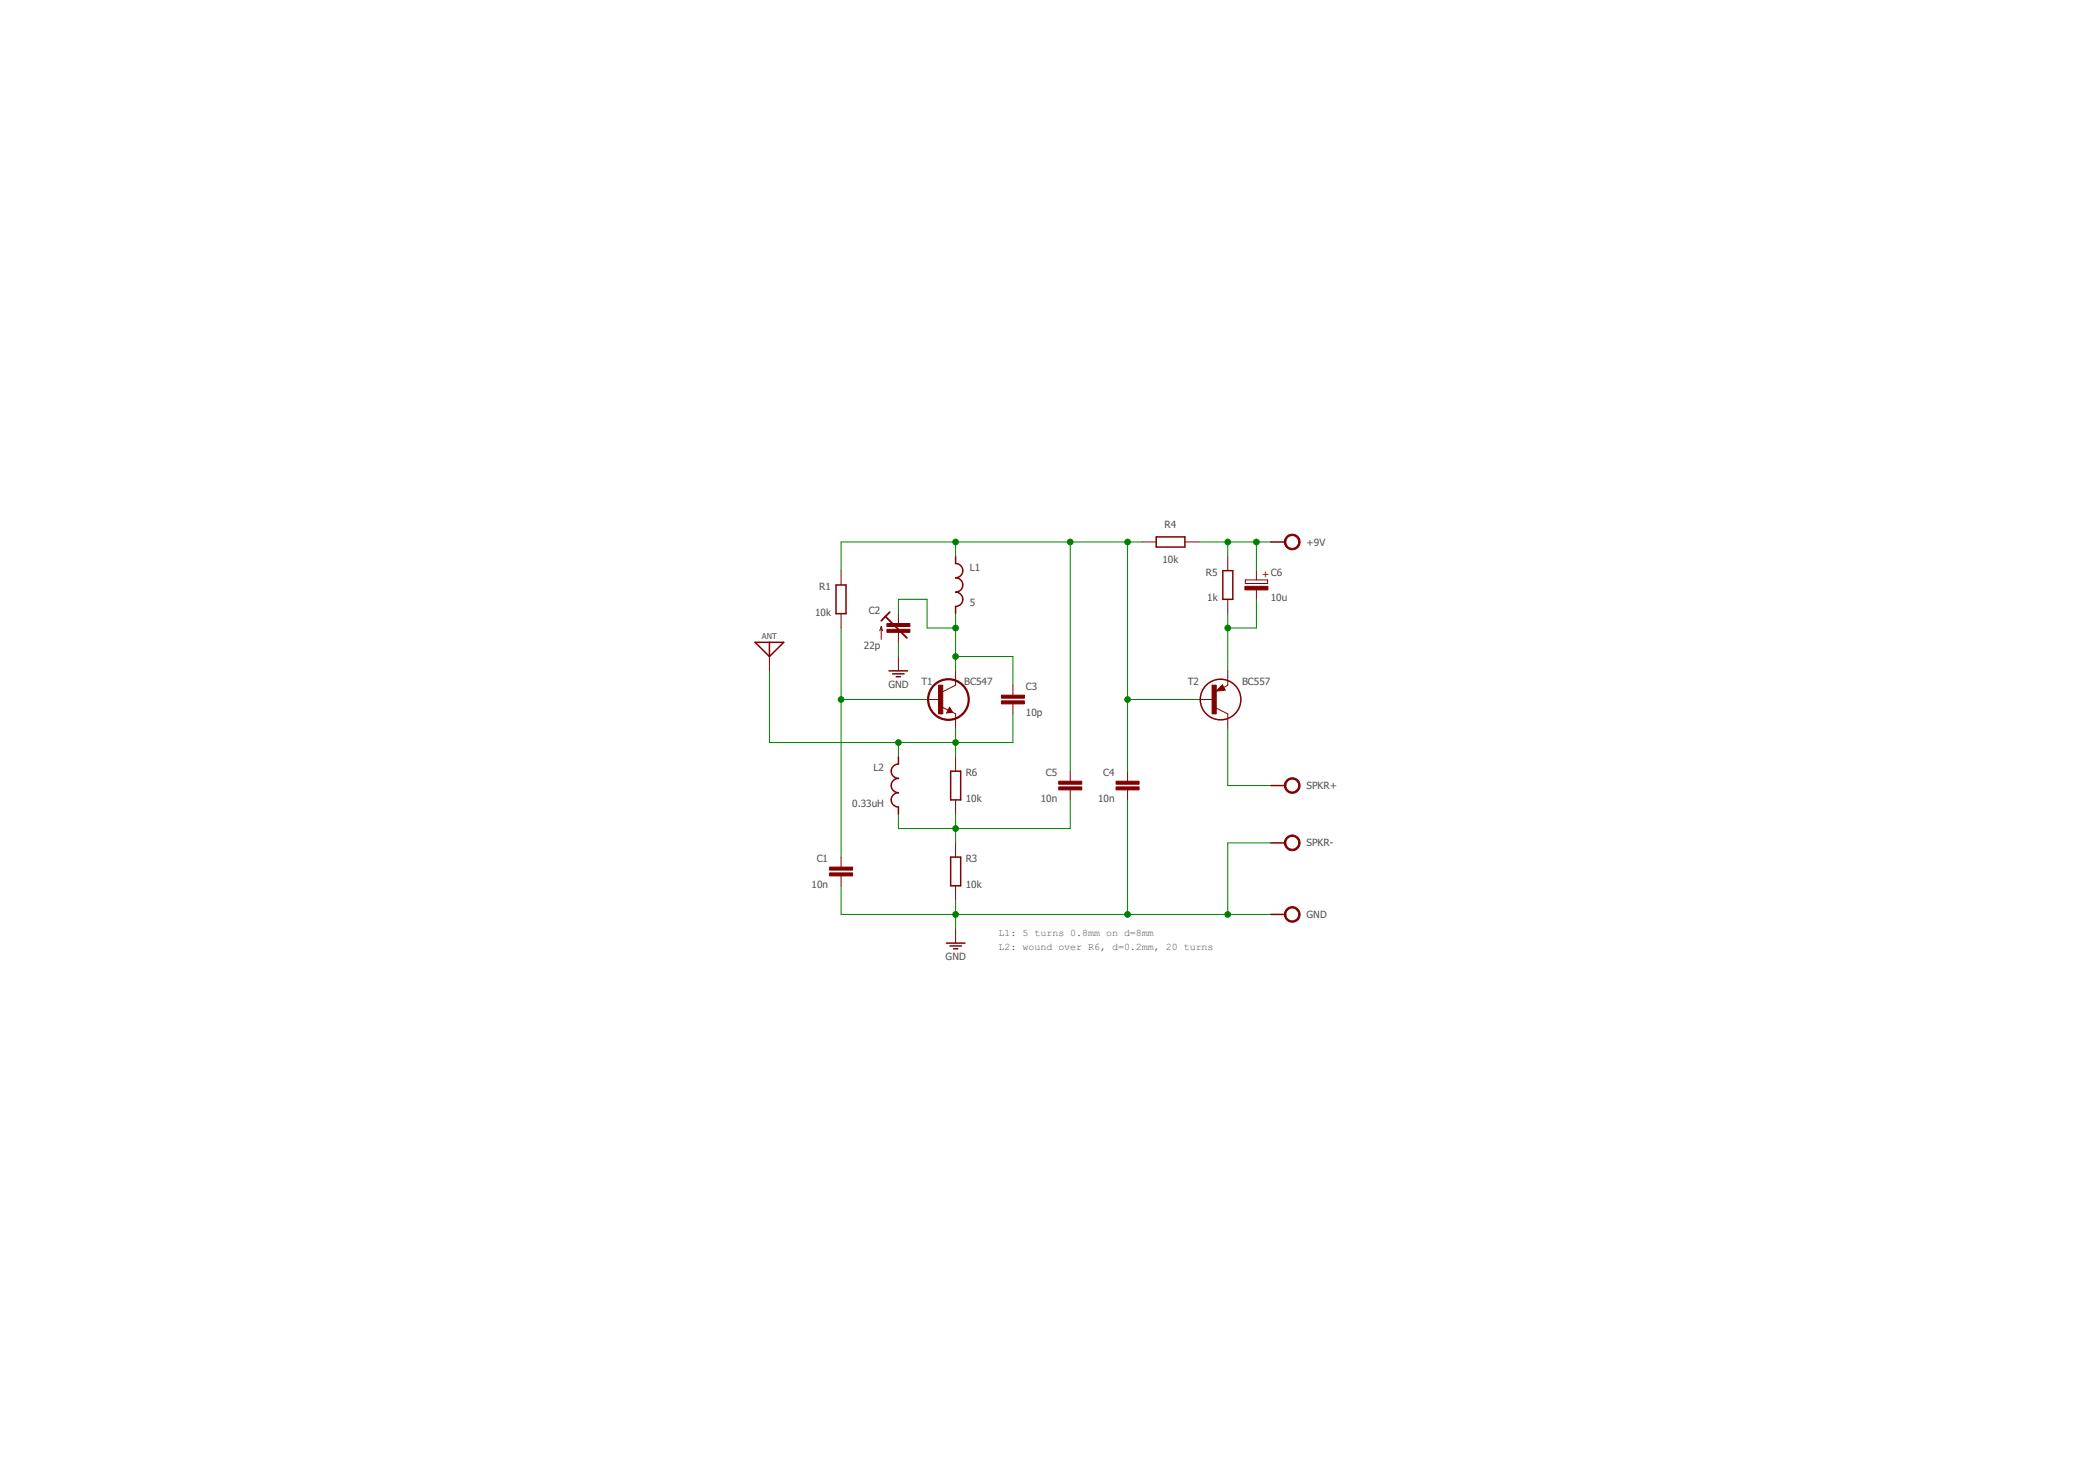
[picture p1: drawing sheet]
<svg xmlns="http://www.w3.org/2000/svg" width="297mm" height="210mm" viewBox="0 0 297 210" stroke-linecap="round" stroke-linejoin="round" font-family="sans-serif">
<g fill="none" stroke="#800000" stroke-width=".14">
<path d="M161.9 76.8h2M168 76.8h2M174.1 78.8v2.1M109.1 93v2.1M119.3 80.9v2M119.3 87v2M124.9 88.8v1.8M124.9 88.8l-.2 .6M124.9 88.8l.2 .6M127.4 87v1.4M127.4 89.6v1.4M127.4 93v2.1"/>
<path d="M131.4 99.1h2.1M135.5 95.1v2l-2 1M143.6 97.1v1.4M143.6 99.8v1.4M170 99.1h2M173.3 97.1l.4 .7-1.2 .2zM174.1 84.9v2.1M174.1 95.1v2l-.6 .4M176.6 82.2h3.1v.5h-3.1zM178.1 80.9v1.3M178.1 83.5v1.4M133.7 100.3l1.3 .6"/>
<path d="M134.6 100.2l.4 .7-.8 .1zM135 100.9l.5 .3v2M135.5 107.3v2M135.5 113.4v2M135.5 119.5v2M151.7 109.3v1.4M151.7 112v1.4M159.9 109.3v1.4M159.9 112v1.4M172.5 100.4l1.6 .8v2M119.3 121.5v1.4M119.3 124.1v1.4"/>
<path d="M135.5 125.5v2.1M135.5 131.6v2.1"/>
</g>
<g fill="#800000" stroke="#800000" stroke-width=".14">
<path d="M117.6 123.7h3.3v.4h-3.3z"/>
<path d="M117.6 122.9h3.3v.4h-3.3z"/>
<path d="M133.1 97.1h.6v4.1h-.6z"/>
<path d="M142 99.3h3.2v.5h-3.2z"/>
<path d="M142 98.5h3.2v.5h-3.2z"/>
<path d="M158.2 111.5h3.3v.5h-3.3z"/>
<path d="M158.2 110.7h3.3v.4h-3.3z"/>
<path d="M150.1 111.5h3.3v.5h-3.3z"/>
<path d="M150.1 110.7h3.3v.4h-3.3z"/>
<path d="M176.5 83.1h3.3v.5h-3.3z"/>
<path d="M171.9 97.1h.5v4.1h-.5z"/>
<path d="M125.8 89.2h3.2v.4h-3.2z"/>
<path d="M125.8 88.4h3.2v.4h-3.2z"/>
</g>
<g fill="none" stroke="#800000" stroke-width=".21">
<path d="M135.5 78.8v1.1a1.02 1.02 0 0 1 1 1 1.02 1.02 0 0 1-1 1 1.02 1.02 0 0 1 1 1 1.02 1.02 0 0 1-1 1 1.02 1.02 0 0 1 1 1 1.02 1.02 0 0 1-1 1.1v1M163.9 76.1h4.1v1.4h-4.1zM180.2 76.8h2M107.1 91h4l-2 2zM109.1 91v2M118.5 82.9h1.5v4.1h-1.5zM126 95.1h2.7M126.6 95.5h1.6M127.1 95.9h.6M173.3 97.6h-.3l.3-.2 .2 .3-.8 .1 .6-.6 .3 .5M173.4 80.9h1.4v4h-1.4zM127.4 107.3v1a1.02 1.02 0 0 0-1 1 1.02 1.02 0 0 0 1 1 1.02 1.02 0 0 0-1 1 1.02 1.02 0 0 0 1 1.1 1.02 1.02 0 0 0-1 1 1.02 1.02 0 0 0 1 1v1"/>
<path d="M134.6 100.4l-.2 .5h.3l-.1-.3M134.8 109.3h1.4v4.1h-1.4zM180.2 111.3h2M180.2 119.5h2M134.2 133.7h2.6M134.7 134.1h1.6M134.8 121.5h1.4v4h-1.4zM135.2 134.5h.6M180.2 129.6h2"/>
<circle cx="173.1" cy="99.1" r="2.88"/>
</g>
<path d="M125.5 87.4l3.1 3M125.5 87.4l-.6 .6M126.2 86.8l-.7 .6M134.6 100.4l.3 .5h-.5" fill="none" stroke="#800000" stroke-width=".25"/>
<circle cx="134.5" cy="99.1" r="2.88" fill="none" stroke="#800000" stroke-width=".32"/>
<g fill="#800000" stroke="#800000" stroke-width=".14">
<path d="M182.5 128.8a1.12 1.12 0 0 1 1.7 .3 1.12 1.12 0 0 1-.7 1.6 1.12 1.12 0 0 1-1.4-1.1h.2a.91 .91 0 0 1 1.3-.9 .91 .91 0 0 1 .2 1.6 .91 .91 0 0 1-1.4-.4l-.1-.3h-.2v-.3z" fill-rule="evenodd"/>
<path d="M182.5 76a1.12 1.12 0 0 1 1.7 .3 1.12 1.12 0 0 1-.7 1.6 1.12 1.12 0 0 1-1.4-1.1h.2a.91 .91 0 0 1 1.3-.8 .91 .91 0 0 1 .2 1.5 .91 .91 0 0 1-1.4-.4l-.1-.3h-.2v-.3z" fill-rule="evenodd"/>
<path d="M182.5 110.5a1.12 1.12 0 0 1 1.7 .4 1.12 1.12 0 0 1-.7 1.5 1.12 1.12 0 0 1-1.4-1.1h.2a.91 .91 0 0 1 1.3-.8 .91 .91 0 0 1 .2 1.5 .91 .91 0 0 1-1.4-.4l-.1-.3h-.2v-.3z" fill-rule="evenodd"/>
<path d="M182.5 118.6a1.12 1.12 0 0 1 1.7 .4 1.12 1.12 0 0 1-.7 1.6 1.12 1.12 0 0 1-1.4-1.1h.2a.92 .92 0 0 1 1.3-.9 .92 .92 0 0 1 .2 1.5 .92 .92 0 0 1-1.4-.4l-.1-.2h-.2v-.4z" fill-rule="evenodd"/>
</g>
<g fill="none" stroke="#008000" stroke-width=".14">
<path d="M135.5 76.8v2M151.7 76.8v32.5M159.9 76.8v32.5M161.9 76.8h-42.6v4.1M170 76.8h10.2M174.1 76.8v2M178.1 76.8v4.1M109.1 95.1v10.1h34.5v-4M119.3 89v32.5M119.3 99.1h12.1M127.4 87v-2.1h4v4.1h4.1M127.4 91v2"/>
<path d="M135.5 87v8.1M135.5 93h8.1v4.1M159.9 99.1h10.1M174.1 87v8.1M178.1 84.9v4.1h-4M127.4 105.2v2.1M135.5 103.2v4.1M135.5 115.4v4.1M151.7 113.4v4h-24.3v-2M159.9 113.4v16.2M174.1 103.2v8.1h6.1M180.2 119.5h-6.1v10.1"/>
<path d="M119.3 125.5v4.1h60.9M135.5 127.6v4"/>
</g>
<g fill="#008000" stroke="#008000" stroke-width=".14">
<circle cx="119.3" cy="99.1" r=".4"/>
<circle cx="135.5" cy="117.4" r=".4"/>
<circle cx="135.5" cy="105.2" r=".4"/>
<circle cx="127.4" cy="105.2" r=".4"/>
<circle cx="135.5" cy="129.6" r=".4"/>
<circle cx="159.9" cy="129.6" r=".4"/>
<circle cx="174.1" cy="129.6" r=".4"/>
<circle cx="174.1" cy="76.8" r=".4"/>
<circle cx="178.1" cy="76.8" r=".4"/>
<circle cx="159.9" cy="76.8" r=".4"/>
<circle cx="151.7" cy="76.8" r=".4"/>
<circle cx="159.9" cy="99.1" r=".4"/>
<circle cx="135.5" cy="76.8" r=".4"/>
<circle cx="174.1" cy="89" r=".4"/>
<circle cx="135.5" cy="93" r=".4"/>
<circle cx="135.5" cy="89" r=".4"/>
</g>
<g font-size="1.4" fill="#505050">
<text x="165.1" y="74.8">R4</text>
<text x="185.3" y="77.3">+9V</text>
<text x="116.2" y="83.6">R1</text>
<text x="137.5" y="80.9">L1</text>
<text x="164.8" y="79.9">10k</text>
<text x="171" y="81.6">R5</text>
<text x="180.2" y="81.6">C6</text>
<text x="115.6" y="87.3">10k</text>
<text x="123.2" y="87">C2</text>
<text x="137.5" y="86">5</text>
<text x="171.2" y="85.2">1k</text>
<text x="180.2" y="85.2">10u</text>
<text x="122.5" y="92">22p</text>
<text x="126" y="97.5">GND</text>
<text x="130.6" y="97.1">T1</text>
<text x="136.7" y="97.1">BC547</text>
<text x="145.4" y="101.5">10p</text>
<text x="145.4" y="97.8">C3</text>
<text x="168.4" y="97.1">T2</text>
<text x="176.1" y="97.1">BC557</text>
<text x="123.9" y="109.3">L2</text>
<text x="136.9" y="113.7">10k</text>
<text x="136.9" y="110">R6</text>
<text x="147.6" y="113.7">10n</text>
<text x="148.3" y="110">C5</text>
<text x="155.7" y="113.7">10n</text>
<text x="156.4" y="110">C4</text>
<text x="185.3" y="111.8">SPKR+</text>
<text x="120.8" y="114.4">0.33uH</text>
<text x="185.3" y="120">SPKR-</text>
<text x="115.1" y="125.9">10n</text>
<text x="115.8" y="122.2">C1</text>
<text x="136.9" y="125.9">10k</text>
<text x="136.9" y="122.2">R3</text>
<text x="185.3" y="130.1">GND</text>
<text x="134.1" y="136.1">GND</text>
<text x="141.6" y="132.7">L1: 5 turns 0.8mm on d=8mm</text>
<text x="141.6" y="134.7">L2: wound over R6, d=0.2mm, 20 turns</text>
</g>
<text font-size="1.4" fill="#800000" x="179.9" y="81.9" transform="rotate(-90 179.9 81.9)">+</text>
<text font-size="1.1" fill="#505050" x="108" y="90.6">ANT</text>
</svg>
